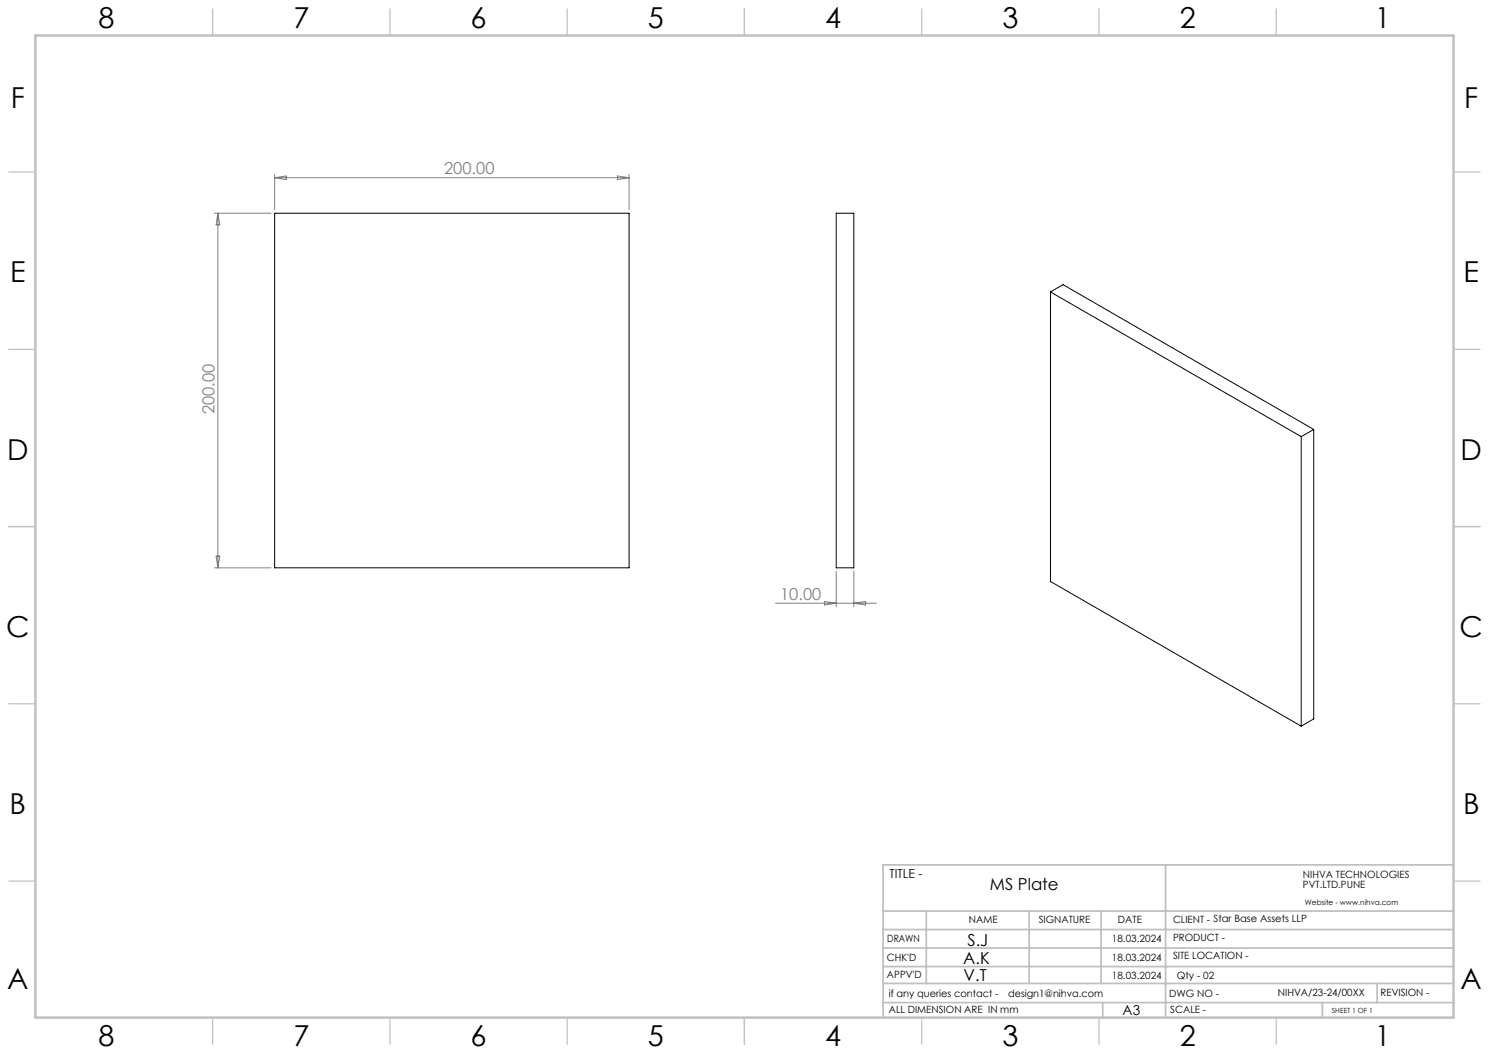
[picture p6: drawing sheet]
<svg xmlns="http://www.w3.org/2000/svg" width="420mm" height="297mm" viewBox="0 0 420 297" stroke-linecap="round" stroke-linejoin="round" font-family="sans-serif">
<g fill="none" stroke="#c0c0c0" stroke-width=".35">
<path d="M60 2.5v7.5M110 2.5v7.5M160 2.5v7.5M210 2.5v7.5M260 2.5v7.5M310 2.5v7.5M360 2.5v7.5M2.5 48.5h7.5M410 48.5h7.5M2.5 98.5h7.5M410 98.5h7.5M2.5 148.5h7.5"/>
<path d="M410 148.5h7.5M2.5 198.5h7.5M410 198.5h7.5M2.5 248.5h7.5M410 248.5h7.5M60 287v7.5M110 287v7.5M160 287v7.5M210 287v7.5M260 287v7.5M310 287v7.5M360 287v7.5"/>
</g>
<g fill="none" stroke="#c0c0c0" stroke-width=".5">
<path d="M249.1 257h160.9M261.3 257v20.4M290.3 257v20.4M310.6 257v20.4M328.8 243.9v43.1M410 243.9h-160.9v43.1M249.1 272.6h160.9M249.1 267.4h160.9M249.1 262.2h160.9M249.1 277.4h160.9M388.4 277.4v5.4M249.1 282.8h160.9"/>
<path d="M311 282.8v4.2M373 282.8v4.2"/>
</g>
<path d="M10 10h400v277h-400z" fill="none" stroke="#c0c0c0" stroke-width=".7"/>
<g fill="none" stroke="#808080" stroke-width=".28">
<path d="M77.5 49.1v10.1M77.5 50.1h99.9M77.5 50.1l3.3-.5v1.1zM174.2 49.6l3.2 .5-3.2 .6zM177.4 49.1v10.1M60.5 60.1h15.9M61.5 60.1v100.1M61.5 60.1l.5 3.3h-1zM61 156.8h1l-.5 3.4zM60.5 160.2h15.9M218.7 170.1h28.5M232.6 169.6l3.3 .5-3.3 .5z"/>
<path d="M235.9 161.1v10M240.8 161.1v10M240.8 170.1l3.4-.5v1z"/>
</g>
<path d="M77.5 60.1h99.9v100.1h-99.9zM235.9 60.1h4.9v100.1h-4.9zM296.3 82.3v81.7l70.7 40.8M296.3 82.3l70.7 40.9M296.3 82.3l3.6-2 70.7 40.8M367 123.2v81.6M370.6 121.1v81.7l-3.6 2M370.6 121.1l-3.6 2.1" fill="none" stroke="#000" stroke-width=".28"/>
<g font-size="8.1">
<text x="27.8" y="8">8</text>
<text x="82.8" y="8">7</text>
<text x="132.8" y="8">6</text>
<text x="182.8" y="8">5</text>
<text x="232.8" y="8">4</text>
<text x="282.8" y="8">3</text>
<text x="332.8" y="8">2</text>
<text x="387.8" y="8">1</text>
<text x="3" y="30.4">F</text>
<text x="413" y="30.4">F</text>
<text x="2.8" y="79.6">E</text>
<text x="412.8" y="79.6">E</text>
<text x="2" y="129.6">D</text>
<text x="412" y="129.6">D</text>
<text x="1.7" y="179.6">C</text>
<text x="411.7" y="179.6">C</text>
<text x="2.7" y="229.6">B</text>
<text x="412.7" y="229.6">B</text>
<text x="2" y="278.9">A</text>
<text x="412" y="278.9">A</text>
<text x="27.8" y="295">8</text>
<text x="82.8" y="295">7</text>
<text x="132.8" y="295">6</text>
<text x="182.8" y="295">5</text>
<text x="232.8" y="295">4</text>
<text x="282.8" y="295">3</text>
<text x="332.8" y="295">2</text>
<text x="387.8" y="295">1</text>
</g>
<g font-size="4.7" fill="#808080">
<text x="125.3" y="49.1">200.00</text>
<text x="60.5" y="116.9" transform="rotate(-90 60.5 116.9)">200.00</text>
<text x="220" y="169.1">10.00</text>
</g>
<g font-size="4.7">
<text x="279.2" y="251.1">MS Plate</text>
<text x="272.9" y="266.8">S.J</text>
<text x="271.7" y="271.9">A.K</text>
<text x="271.8" y="276.6">V.T</text>
</g>
<text font-size="3.9" x="316.7" y="286.4">A3</text>
<text font-size="3.5" x="250.9" y="247.7">TITLE -</text>
<g font-size="2.8">
<text x="367.5" y="247.7">NIHVA TECHNOLOGIES</text>
<text x="367.5" y="250.5">PVT.LTD.PUNE</text>
<text x="273.3" y="260.4">NAME</text>
<text x="293" y="260.4">SIGNATURE</text>
<text x="315.3" y="260.5">DATE</text>
<text x="330.9" y="260.5">CLIENT - Star Base Assets LLP</text>
<text x="250.3" y="265.7">DRAWN</text>
<text x="313.6" y="265.6">18.03.2024</text>
<text x="330.9" y="265.5">PRODUCT -</text>
<text x="250.2" y="271.1">CHK'D</text>
<text x="250.2" y="275.8">APPV'D</text>
<text x="313.6" y="271.1">18.03.2024</text>
<text x="330.9" y="270.6">SITE LOCATION -</text>
<text x="250.7" y="281.1">if any queries contact -</text>
<text x="284.3" y="281.1">design1@nihva.com</text>
<text x="313.6" y="276">18.03.2024</text>
<text x="329.8" y="281.3">DWG NO -</text>
<text x="331.9" y="276">Qty - 02</text>
<text x="360.4" y="281.1">NIHVA/23-24/00XX</text>
<text x="389.4" y="281.1">REVISION -</text>
<text x="250.7" y="285.6">ALL DIMENSION ARE IN mm</text>
<text x="330.1" y="285.7">SCALE -</text>
</g>
<text font-size="2.1" x="368.1" y="255.1">Website - www.nihva.com</text>
<text font-size="2" x="375.7" y="285.6">SHEET 1 OF 1</text>
</svg>
